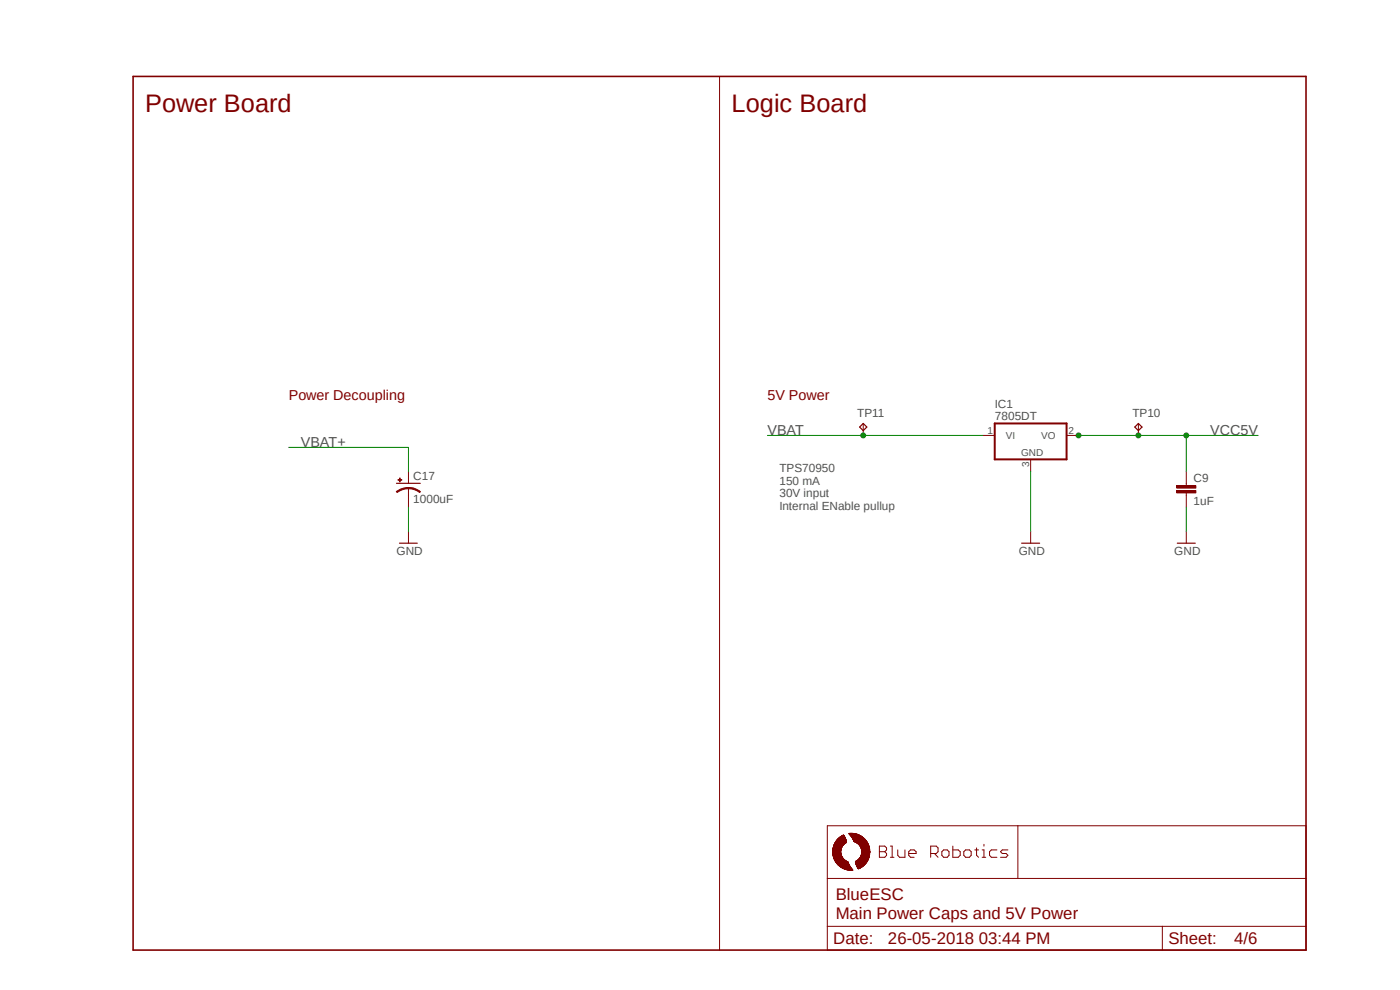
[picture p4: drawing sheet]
<svg xmlns="http://www.w3.org/2000/svg" width="297mm" height="210mm" viewBox="0 0 297 210" stroke-linecap="round" stroke-linejoin="round" font-family="sans-serif">
<path d="M27.7 15.9l249.8 186.2M277.5 15.9l-249.8 186.2" fill="none" stroke="#fff" stroke-width=".21"/>
<g fill="none" stroke="#800000" stroke-width=".21">
<path d="M152.7 16.2v185.3M86.7 103.5v1.6M175.5 175.2h101.6v26.3h-101.6zM176.7 180h1.8M176.7 179.9h1.8M176.8 179.8h1.7M176.8 179.8h1.8M176.8 179.7h1.8M176.8 179.6h1.8M176.8 179.6h1.9M176.9 179.5h1.8M176.9 179.4h1.9"/>
<path d="M176.9 179.3h2M177 179.3h1.9M177 179.2h2M177 179.1h2M177 179.1h2.1M177.1 178.9h2.1M177.1 178.9h2.2M177.1 178.9h2.3M177.2 178.7h2.3M177.2 178.7h2.4M177.2 178.6h2.4M177.3 178.6h2.2"/>
<path d="M177.3 178.5h2.2M177.4 178.5h2.1M177.4 178.4h2.1M177.5 178.4h2M177.5 178.3h2M177.5 178.2h2M177.6 178.1h1.9M177.7 178.1h1.8M177.8 178h1.6M177.8 177.9h1.6M177.9 177.8h1.4M178 177.8h1.3"/>
<path d="M178.1 177.7h1.2M178.1 177.6h1.1M178.2 177.5l1 .1M178.3 177.5h.9M178.4 177.5h.8M178.4 177.4h.7M178.5 177.4h.6M178.6 177.3h.5M178.7 177.2h.3M178.8 179.4l-1.9 .1M178.8 177.2h.2M178.9 177.2h.1"/>
<path d="M178.9 179.2h-1.9M178.9 177.1v.1M179.2 179h-2.2M179.5 178.8h-2.3M180.1 176.8h1.1M180.1 176.9l1.7 .1M180.1 176.9h1.4M180.2 176.8h.8M180.3 177h1.7M180.3 177h1.6M180.3 177.1h1.8M180.3 177.1l2 .1"/>
<path d="M180.4 177.2h2.1M180.4 177.2h2M180.5 177.3h2M180.5 177.3l2.2 .1M180.6 177.5h2.2M180.6 177.4h2.2M180.6 177.5h2.3M180.7 177.5h2.3M180.7 177.6h2.3M180.8 177.7h2.3M180.8 177.8h2.5M180.9 177.9h2.5"/>
<path d="M180.9 177.9h2.4M180.9 178h2.6M181 178.1h2.5M181 178.1h2.6M181.1 178.3h2.6M181.1 178.2h2.5M181.1 178.4h2.6M181.1 178.5h2.8M181.1 178.4h2.7M181.2 178.5h2.7M181.2 178.6h2.7M181.3 178.6h2.6"/>
<path d="M181.6 178.7h2.4M181.7 178.7h2.3M181.7 178.8h2.4M181.8 178.9h2.3M181.9 178.9h2.2M182 179h2.1M182.1 179.1h2M182.2 179.1h2M182.2 179.2h2M182.3 179.3h2M182.4 179.4h1.9M182.4 179.3h1.9"/>
<path d="M182.5 179.5h1.8M182.5 179.6l1.9 .1M182.5 179.6h1.9M182.6 179.7h1.8M182.6 179.8h1.8M182.7 179.9h1.7M182.7 180h1.7M186.6 179.5h1.1l.4 .4v.4l-.4 .4 .4 .4v.3l-.4 .5h-1.1zM188.9 179.5h.4v2.4M202.1 179.5v2.4h1.2l.4-.5v-.7l-.4-.4h-1.2M207.2 179.9v1.5l.4 .5M208.7 179.1v.4"/>
<path d="M215.9 175.2v11.1M175.5 196.5h101.6M175.5 186.4h101.6M176.7 180.7h1.7M176.7 180.9h1.7M176.7 180.8h1.7M176.7 180.6h1.7M176.7 180.5h1.7M176.7 180.3h1.7M176.7 181.1h1.7M176.7 181.3l1.8 .1M176.7 181.3h1.7"/>
<path d="M176.7 181.2h1.7M176.7 181h1.7M176.7 180.4h1.7M176.7 180.2h1.7M176.7 180.1h1.7M176.7 181.5h1.8M176.7 181.4h1.8M176.8 181.7h1.8M176.8 181.6h1.8M176.8 181.5l1.8 .1M176.8 181.9h1.9M176.8 181.8h1.9"/>
<path d="M176.8 181.7l1.8 .1M176.9 181.9l1.9 .1M176.9 181.9h1.8M176.9 182.1h2M176.9 182h1.9M177 182.2h1.9M177 182.1h1.9M177 182.3h2M177 182.2h2M177 182.4h2.2M177 182.3h2.1M177.1 182.5h2.2"/>
<path d="M177.1 182.5h2.1M177.1 182.5h2.3M177.2 182.6h2.3M177.2 182.7h2.5M177.2 182.7h2.4M177.2 182.8h2.7M177.2 182.8h2.5M177.3 182.9h2.6M177.4 183h2.5M177.4 182.9h2.5M177.4 183h2.6M177.5 183.1h2.5"/>
<path d="M177.5 183.2h2.5M177.6 183.2h2.4M177.6 183.3h2.4M177.7 183.4h2.4M177.7 183.3h2.4M177.8 183.5h2.3M177.8 183.5h2.4M177.9 183.6h2.3M177.9 183.6h2.4M178.1 183.7h2.2M178.1 183.8h2.2M178.2 183.8l2.2 .1"/>
<path d="M178.3 183.9h2.1M178.4 183.9h2M178.4 184h2.1M178.5 184l2 .1M178.5 180l-1.8 .1M178.6 184.1h2M178.7 184.1h1.9M178.8 184.2h1.8M178.9 184.2l1.8 .1M179.1 184.3h1.6M179.2 184.4h1.6M179.3 184.4h1.5"/>
<path d="M179.4 184.4l1.4 .1M179.7 184.5h1.2M179.9 184.6h1M180.2 184.6h.7M181.5 182.9h2.4M181.5 182.8h2.4M181.5 183.1h2.2M181.5 183h2.3M181.6 183.2h2M181.6 183.1h2.1M181.6 182.7h2.4M181.6 183.4h1.9"/>
<path d="M181.6 183.3h1.9M181.7 183.5h1.7M181.7 183.6h1.6M181.7 183.5h1.6M181.8 183.8h1.3M181.8 183.7h1.3M181.8 182.5h2.3M181.9 183.9h.9M181.9 183.9h1M181.9 184h.8M181.9 184h.9M181.9 182.5h2.2"/>
<path d="M182 184.2h.4M182 184.1h.5M182 184.2h.3M182 182.4h2.1M182.1 184.3h.1M182.1 182.3h2M182.2 182.3h2M182.2 182.2h2M182.3 182.1h2M182.4 182.1h1.9M182.4 182h1.9M182.5 181.9h1.9"/>
<path d="M182.5 181.9h1.8M182.5 181.8h1.9M182.6 181.7h1.8M182.6 181.6h1.8M182.7 181.5h1.7M182.7 181.4h1.7M182.8 181.3h1.7M182.8 181.2h1.7M182.8 180.2h1.7M182.8 180.1h1.7M182.8 180l1.7 .1M182.8 180.3h1.7"/>
<path d="M182.8 181.1h1.7M182.8 181h1.7M182.8 180.5h1.7M182.8 180.4h1.7M182.8 180.7h1.7M182.8 180.8h1.7M182.8 180.6h1.7M183 183.8l-1.2 .1M183.3 183.6h-1.6M183.6 183.2l-2 .1M183.8 183h-2.3M184.1 182.6h-2.4"/>
<path d="M184.4 181.7l-1.9 .1M184.4 181.5l-1.8 .1M184.5 181.3l-1.8 .1M184.5 180.9h-1.7M186.6 180.7h1.1M188.9 181.9h.8M190.5 180.3v1.1l.3 .5h1.2v-1.6M192.8 181.1h1.6v-.4l-.5-.4h-.7l-.4 .4v.7l.4 .5h.7M197.4 181.1h1.2l.4-.4v-.8l-.4-.4h-1.2v2.4M198.2 181.1l.8 .8M200.2 180.3h.8l.3 .4v.7l-.3 .5h-.8l-.4-.5v-.7zM204.5 180.7l.4-.4h.8l.3 .4v.7l-.3 .5h-.8l-.4-.5z"/>
<path d="M206.8 180.3h.8M208.4 181.9h.7M208.4 180.3h.3v1.6M211.5 180.3h-1.2l-.4 .4v.7l.4 .5h1.2M213.8 180.3h-1.2l-.3 .4 .3 .4h.8l.4 .3-.4 .5h-1.1M246.6 196.5v5"/>
</g>
<path d="M28.2 16.2h248.9v185.3h-248.9z" fill="none" stroke="#800000" stroke-width=".34"/>
<path d="M84.1 102.5h5.1" fill="none" stroke="#800000" stroke-width=".25"/>
<path d="M86.7 103.4a3.4 3.4 0 0 1 2.5 .9l-.2 .2a3.9 3.9 0 0 0-2.3-.8z" fill-rule="evenodd" fill="#800000"/>
<path d="M86.7 103.4a3.4 3.4 0 0 1 2.5 .9l-.2 .2a3.9 3.9 0 0 0-2.3-.8z" fill="none" stroke="#800000" stroke-width=".21"/>
<path d="M84.1 104.3l.3-.2a4 4 0 0 1 2.3-.7v.3a4.1 4.1 0 0 0-2.5 .8z" fill-rule="evenodd" fill="#800000"/>
<path d="M84.1 104.3l.3-.2a4 4 0 0 1 2.3-.7v.3a4.1 4.1 0 0 0-2.5 .8z" fill="none" stroke="#800000" stroke-width=".21"/>
<path d="M84.4 101.8l.9 .1z" fill-rule="evenodd" fill="#800000"/>
<path d="M84.4 101.8l.9 .1z" fill="none" stroke="#800000" stroke-width=".21"/>
<path d="M84.8 101.4l.1 .8z" fill-rule="evenodd" fill="#800000"/>
<path d="M86.7 100v2.5M84.8 101.4l.1 .8zM86.7 105.1v2.5M86.7 112.7v2.5M251.7 102.5v.5M251.7 104.6v.5" fill="none" stroke="#800000" stroke-width=".21"/>
<path d="M84.8 115.2h3.7" fill="none" stroke="#800000" stroke-width=".25"/>
<path d="M249.6 104.1h4.1v.5h-4.1z" fill-rule="evenodd" fill="#800000"/>
<path d="M249.6 104.1h4.1v.5h-4.1z" fill="none" stroke="#800000" stroke-width=".21"/>
<path d="M249.6 103h4.1v.5h-4.1z" fill-rule="evenodd" fill="#800000"/>
<path d="M183.1 89.8v2.6M208.5 92.4h2.5M218.7 97.5v2.5M226.3 92.4h2.5M241.5 89.8v2.6M251.7 100v2.5M218.7 112.7v2.5M249.6 103h4.1v.5h-4.1zM251.7 105.1v2.5M251.7 112.7v2.5" fill="none" stroke="#800000" stroke-width=".21"/>
<path d="M183.1 89.8l.8 .8-.8 .8-.7-.8zM240.7 90.6l.8-.8 .8 .8-.8 .8zM216.7 115.2h3.9M249.8 115.2h3.8" fill="none" stroke="#800000" stroke-width=".25"/>
<path d="M211 89.8h15.3v7.7h-15.3z" fill="none" stroke="#800000" stroke-width=".42"/>
<path d="M61.3 94.9h25.4v5.1M162.8 92.4h45.7M218.7 100v12.7M86.7 107.6v5.1M251.7 107.6v5.1" fill="none" stroke="#008000" stroke-width=".21"/>
<circle cx="183.1" cy="92.4" r=".51" fill="#008000"/>
<g fill="none" stroke="#008000" stroke-width=".21">
<path d="M228.8 92.4h38.1M251.7 92.4v7.6"/>
<circle cx="183.1" cy="92.4" r=".51"/>
</g>
<circle cx="251.7" cy="92.4" r=".51" fill="#008000"/>
<circle cx="251.7" cy="92.4" r=".51" fill="none" stroke="#008000" stroke-width=".21"/>
<circle cx="228.8" cy="92.4" r=".51" fill="#008000"/>
<circle cx="228.8" cy="92.4" r=".51" fill="none" stroke="#008000" stroke-width=".21"/>
<circle cx="241.5" cy="92.4" r=".51" fill="#008000"/>
<circle cx="241.5" cy="92.4" r=".51" fill="none" stroke="#008000" stroke-width=".21"/>
<g font-size="5.4" fill="#800000">
<text x="30.8" y="23.8">Power Board</text>
<text x="155.2" y="23.8">Logic Board</text>
</g>
<g font-size="3.6" fill="#800000">
<text x="177.3" y="190.9">BlueESC</text>
<text x="177.3" y="195">Main Power Caps and 5V Power</text>
<text x="176.8" y="200.3">Date:</text>
<text x="188.4" y="200.3">26-05-2018 03:44 PM</text>
<text x="247.9" y="200.3">Sheet:</text>
<text x="261.8" y="200.3">4/6</text>
</g>
<g font-size="3" fill="#800000">
<text x="61.3" y="84.8">Power Decoupling</text>
<text x="162.8" y="84.8">5V Power</text>
</g>
<g font-size="3" fill="#505050">
<text x="63.8" y="94.9">VBAT+</text>
<text x="162.8" y="92.4">VBAT</text>
<text x="256.8" y="92.4">VCC5V</text>
</g>
<g font-size="2.5" fill="#505050">
<text x="181.9" y="88.6">TP11</text>
<text x="211.1" y="89.2">7805DT</text>
<text x="211.1" y="86.7">IC1</text>
<text x="240.2" y="88.6">TP10</text>
<text x="87.7" y="101.9">C17</text>
<text x="165.4" y="100.1">TPS70950</text>
<text x="87.7" y="106.7">1000uF</text>
<text x="165.4" y="102.8">150 mA</text>
<text x="165.4" y="105.5">30V input</text>
<text x="253.2" y="107.2">1uF</text>
<text x="253.2" y="102.2">C9</text>
<text x="165.4" y="108.1">Internal ENable pullup</text>
<text x="84.1" y="117.8">GND</text>
<text x="216.1" y="117.8">GND</text>
<text x="249.1" y="117.8">GND</text>
</g>
<g font-size="2.1" fill="#505050">
<text x="209.5" y="92">1</text>
<text x="213.4" y="93.1">VI</text>
<text x="220.9" y="93.1">VO</text>
<text x="226.7" y="92">2</text>
<text x="216.6" y="96.7">GND</text>
<text x="218.3" y="99" transform="rotate(-90 218.3 99)">3</text>
</g>
</svg>
